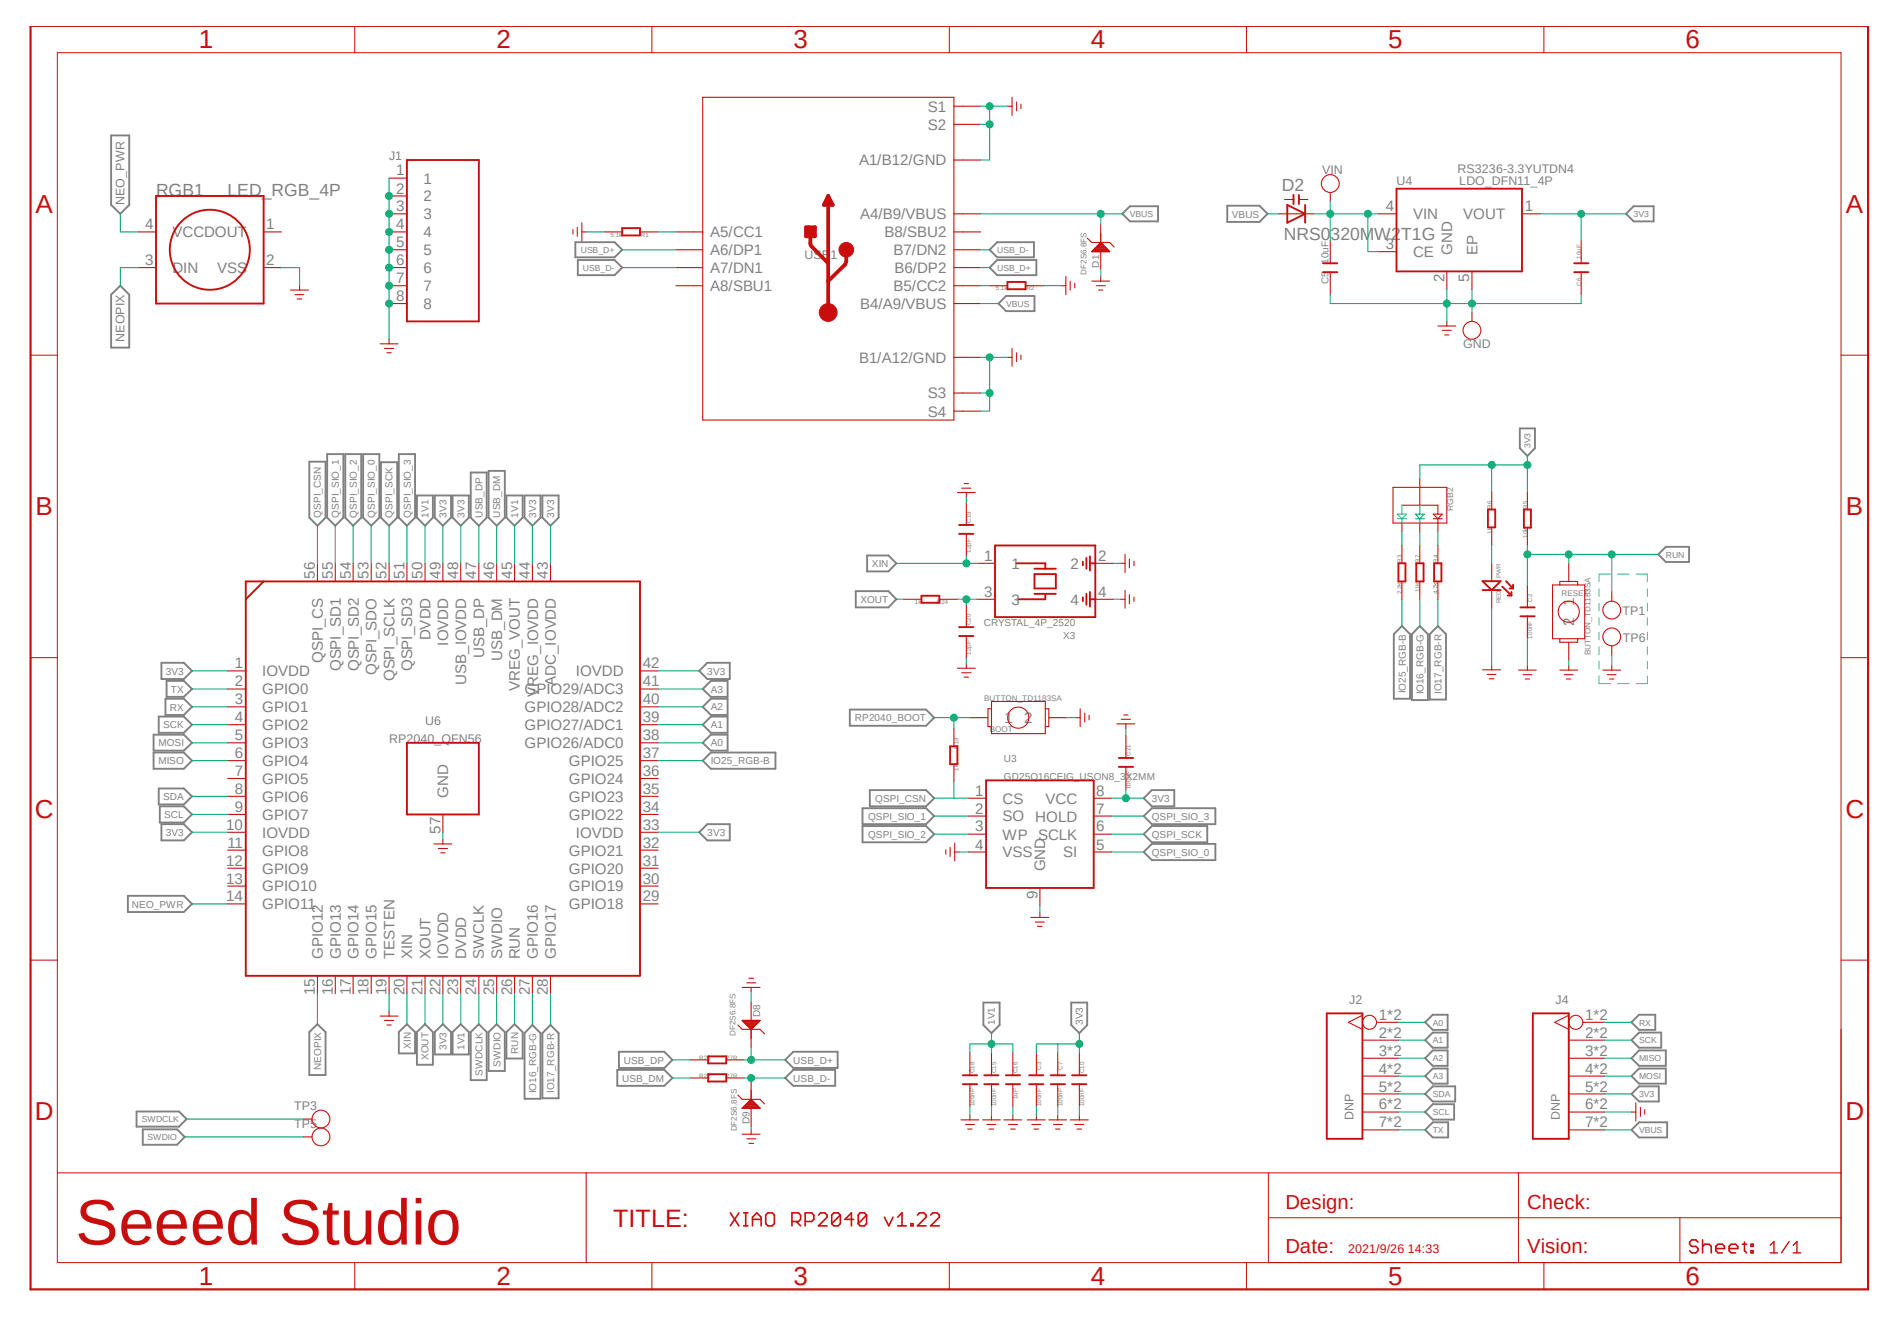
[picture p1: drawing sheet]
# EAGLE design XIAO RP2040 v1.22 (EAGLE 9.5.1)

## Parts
BOOT  BUTTON_TD1183SA  [BUTTON_TD1183SA]
C2  100nF  CAP\0201NNS  [0201_NORMAL\NOSILK]
C3  100nF  CAP\0201NNS  [0201_NORMAL\NOSILK]
C5  10uF  C-0402  [C0402]
C6  10uF  C-0402  [C0402]
C7  100nF  CAP\0201NNS  [0201_NORMAL\NOSILK]
C10  100nF  CAP\0201NNS  [0201_NORMAL\NOSILK]
C15  100nF  CAP\0201NNS  [0201_NORMAL\NOSILK]
C16  1uF  CAP\0201NNS  [0201_NORMAL\NOSILK]
C18  100nF  CAP\0201NNS  [0201_NORMAL\NOSILK]
C19  12pF  CAP\0201NNS  [0201_NORMAL\NOSILK]
C20  12pF  CAP\0201NNS  [0201_NORMAL\NOSILK]
C21  100nF  CAP\0201NNS  [0201_NORMAL\NOSILK]
D1  DF2S6.8FS  D-ESD-2P'DF2S6.8FS'  [SOD-923]
D2  NRS0320MW2T1G  DIODE_CAPACITANCE-SOD523  [SOD523]
D8  DF2S6.8FS  D-ESD-2P'DF2S6.8FS'  [SOD-923]
D9  DF2S6.8FS  D-ESD-2P'DF2S6.8FS'  [SOD-923]
GND  TEST-POINT'4080'  [TP-80X40MIL]
J1  SHIELDING-COVER-XIAO_RP2040_PRD  [SHIELDING-COVER_XIAO_RP2040_PRD]
J2  DNP  HEADER-7P-HALF-HOLE-2.54  [H7-HALF-HOLE-2.54]
J4  DNP  HEADER-7P-HALF-HOLE-2.54  [H7-HALF-HOLE-2.54]
PWR  RED  LED-0402  [LED-0402]
R1  5.1k  R-0201  [R0201]
R2  5.1k  R-0201  [R0201]
R3  2.2K  R-0201  [R0201]
R4  4.7K  R-0201  [R0201]
R5  10k  R-0201  [R0201]
R6  1k  R-0201  [R0201]
R7  11K  R-0201  [R0201]
R14  1k  R-0201  [R0201]
R22  27R  R-0201  [R0201]
R23  27R  R-0201  [R0201]
R24  1k  R-0201  [R0201]
RESET  BUTTON_TD1183SA  [BUTTON_TD1183SA]
RGB1  LED_RGB_4P  [LED_RGB_2427]
RGB2  LED_RGB_4P-1010  [1010-4P]
TP1  TEST-POINT'4545'  [TP-D45MIL]
TP3  TEST-POINT'4545'  [TP-D45MIL]
TP5  TEST-POINT'4545'  [TP-D45MIL]
TP6  TEST-POINT'4545'  [TP-D45MIL]
U3  GD25Q16CEIG_USON8_3X2MM  [GD25Q16CEIG_USON8_3X2MM]
U4  LDO_DFN11_4P  [LDO_DFN1*1_4P]
U6  RP2040_QFN56  [RP2040_QFN56]
USB1  USB2.0-TYPE-C  [USB2.0-TYPE-C]
VIN  TEST-POINT'4080'  [TP-80X40MIL]
X3  CRYSTAL_4P_2520  [CRYSTAL_4P_2520]

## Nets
1V1: C15.1 C16.1 C18.1 U6.23(DVDD) U6.45(VREG_VOUT) U6.50(DVDD)
3V3: C3.1 C6.2 C7.1 C10.1 C21.2 J4.5 J4.17 R5.1 R6.1 RGB2.+ U3.8(VCC) U4.1(VOUT) U6.1(IOVDD) U6.10(IOVDD) U6.22(IOVDD) U6.33(IOVDD) U6.42(IOVDD) U6.43(ADC_IOVDD) U6.44(VREG_IOVDD) U6.48(USB_IOVDD) U6.49(IOVDD)
A0: J2.1 J2.13 U6.38(GPIO26/ADC0)
A1: J2.2 J2.14 U6.39(GPIO27/ADC1)
A2: J2.3 J2.15 U6.40(GPIO28/ADC2)
A3: J2.4 J2.16 U6.41(GPIO29/ADC3)
GND: BOOT.2 C2.2 C3.2 C5.1 C6.1 C7.2 C10.2 C15.2 C16.2 C18.2 C19.1 C20.2 C21.1 D1.2 D8.2 D9.2 GND.1(T) J1.1 J1.2 J1.3 J1.4 J1.5 J1.6 J1.7 J1.8 J4.6 J4.18 PWR.- R1.2 R2.1 RESET.2 RGB1.2(VSS) TP6.T U3.4(VSS) U3.9(GND) U4.2(GND) U4.5(EP) U6.19(TESTEN) U6.57(GND) USB1.A1_B12(A1/B12/GND) USB1.B1_A12(B1/A12/GND) USB1.S1 USB1.S2 USB1.S3 USB1.S4 USB1.S5(S1) USB1.S6(S2) X3.2 X3.4 ; supply symbol labelled GND_POWER
IO16_RGB-G: R7.2 U6.27(GPIO16)
IO17_RGB-R: R4.2 U6.28(GPIO17)
IO25_RGB-B: R3.2 U6.37(GPIO25)
MISO: J4.3 J4.15 U6.6(GPIO4)
MOSI: J4.4 J4.16 U6.5(GPIO3)
N$1: R1.1 USB1.A5(A5/CC1)
N$2: R2.2 USB1.B5(B5/CC2)
N$3: R3.1 RGB2.B-
N$4: R7.1 RGB2.G-
N$6: R4.1 RGB2.R-
N$8: C20.1 R24.1 X3.3
N$16: PWR.+ R6.2
NEO_PWR: RGB1.4(VCC) U6.14(GPIO11)
NEOPIX: RGB1.3(DIN) U6.15(GPIO12)
QSPI_CSN: R14.2 U3.1(CS) U6.56(QSPI_CS)
QSPI_SCK: U3.6(SCLK) U6.52(QSPI_SCLK)
QSPI_SIO_0: U3.5(SI) U6.53(QSPI_SDO)
QSPI_SIO_1: U3.2(SO) U6.55(QSPI_SD1)
QSPI_SIO_2: U3.3(WP) U6.54(QSPI_SD2)
QSPI_SIO_3: U3.7(HOLD) U6.51(QSPI_SD3)
RP2040_BOOT: BOOT.1 R14.1
RUN: C2.1 R5.2 RESET.1 TP1.T U6.26(RUN)
RX: J4.1 J4.13 U6.3(GPIO1)
SCK: J4.2 J4.14 U6.4(GPIO2)
SCL: J2.6 J2.18 U6.9(GPIO7)
SDA: J2.5 J2.17 U6.8(GPIO6)
SWDCLK: TP3.T U6.24(SWCLK)
SWDIO: TP5.T U6.25(SWDIO)
TX: J2.7 J2.19 U6.2(GPIO0)
USB_D+: D8.1 R23.2 USB1.A6(A6/DP1) USB1.B6(B6/DP2)
USB_D-: D9.1 R22.2 USB1.A7(A7/DN1) USB1.B7(B7/DN2)
USB_DM: R22.1 U6.46(USB_DM)
USB_DP: R23.1 U6.47(USB_DP)
VBUS: D1.1 D2.A J4.7 J4.19 USB1.A4_B9(A4/B9/VBUS) USB1.B4_A9(B4/A9/VBUS)
VIN: C5.2 D2.C U4.3(CE) U4.4(VIN) VIN.1(T)
XIN: C19.2 U6.20(XIN) X3.1
XOUT: R24.2 U6.21(XOUT)
Unconnected: RGB1.1(DOUT) U6.7(GPIO5) U6.11(GPIO8) U6.12(GPIO9) U6.13(GPIO10) U6.16(GPIO13) U6.17(GPIO14) U6.18(GPIO15) U6.29(GPIO18) U6.30(GPIO19) U6.31(GPIO20) U6.32(GPIO21) U6.34(GPIO22) U6.35(GPIO23) U6.36(GPIO24) USB1.A8(A8/SBU1) USB1.B8(B8/SBU2)

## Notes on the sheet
- v1.0 | Initail Version | 2021.5.18 | zhihuai.zhou
- v1.1 | TX/RX LED Modified | 2021.7.23 | weiqing.wang
- v1.2 | LED Modified | 2021.9.9 | weiqing.wang
- RS3236-3.3YUTDN4
